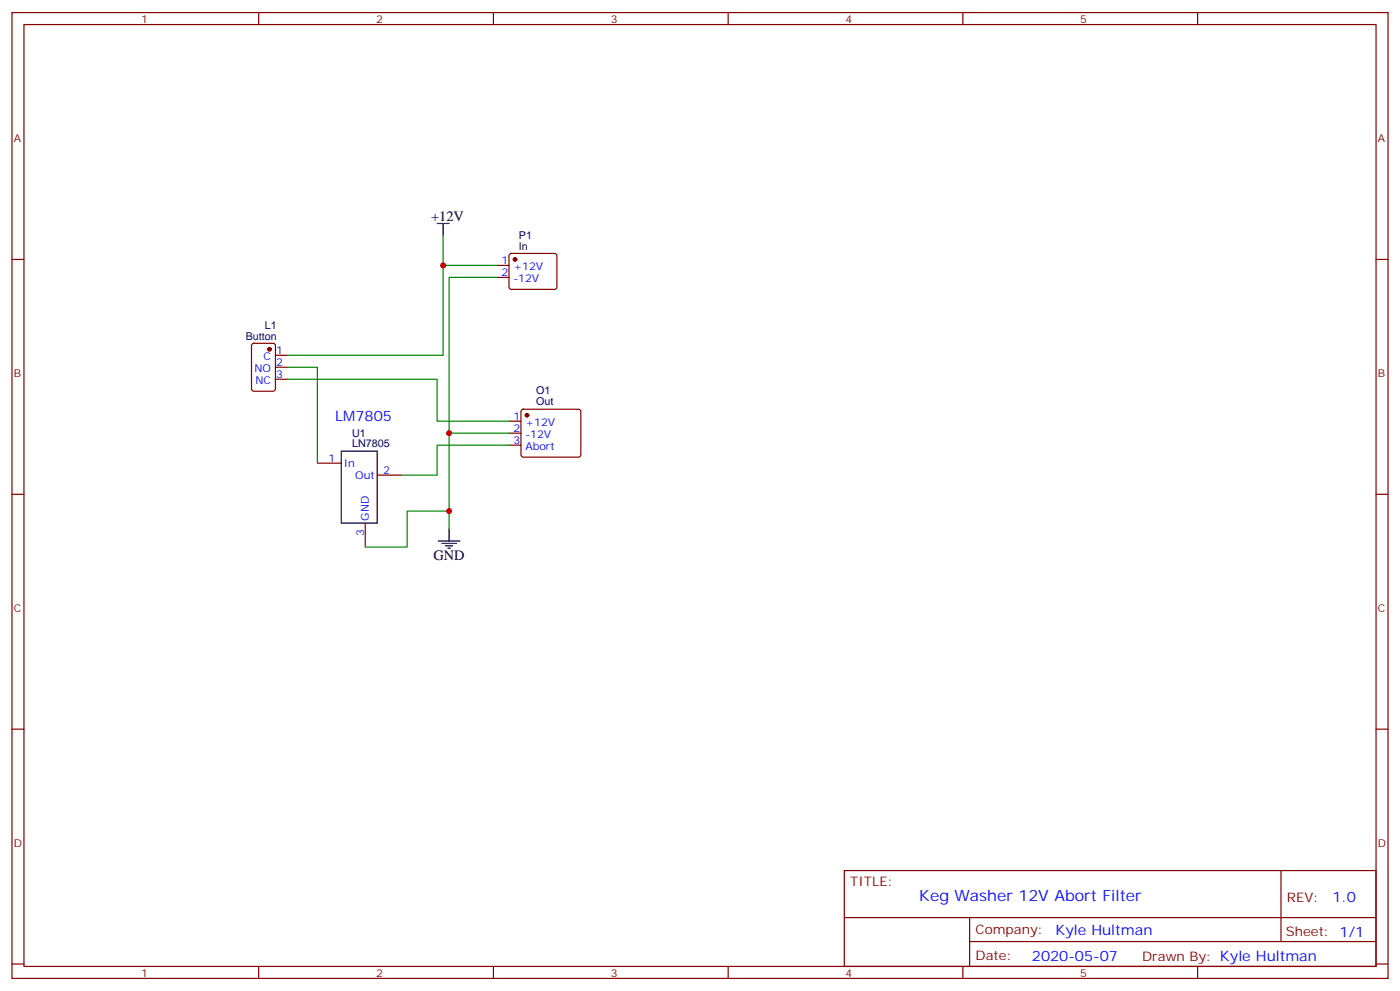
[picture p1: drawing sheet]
<svg xmlns="http://www.w3.org/2000/svg" width="412mm" height="292mm" viewBox="0 0 412 292" stroke-linecap="round" stroke-linejoin="round" font-family="sans-serif">
<g fill="none" stroke="#870000" stroke-width=".35">
<path d="M3.5 3.7h405.4v284.3h-405.4zM7.1 7.2h398.2v277.3h-398.2zM76.2 3.7v3.5M145.3 3.7v3.5M214.5 3.7v3.5M283.6 3.7v3.5M352.8 3.7v3.5M3.5 76.4h3.6M146.4 78.1h3.5M150.2 74.8l.4-.2h12.7l.5 .2 .2 .5v9.5l-.7 .4-12.9-.1-.5-.6v-9.2zM405.3 76.4h3.6M146.4 81.7h3.5"/>
<path d="M74.3 101.3l.5-.2h5.6l.7 .4v13l-.4 .6-5.9 .1-.7-.5v-12.9zM81.1 104.6h3.6M81.1 108.1h3.6M81.1 111.7h3.6M93.5 136.3h7M111.1 139.9h7.1M149.9 124h3.6M149.9 127.5h3.6M149.9 131.1h3.6M153.7 120.7l.5-.2h16.2l.5 .2 .2 .5v12.7l-.2 .5-.5 .2h-16.2l-.5-.2-.2-.5v-12.7zM3.5 145.5h3.6M107.6 154v7"/>
<path d="M405.3 145.5h3.6M3.5 214.7h3.6M405.3 214.7h3.6M248.7 256.3h156.6v28.2h-156.6zM377.3 256.3v20.9M248.7 270.1h156.5M285.6 277.2h119.6M285.6 270.1v14.2M3.5 283.8h3.6M76.2 284.5v3.5M145.3 284.5v3.5M214.5 284.5v3.5"/>
<path d="M283.6 284.5v3.5M352.8 284.5v3.5M405.3 283.8h3.6"/>
</g>
<g fill="#870000" stroke="#870000" stroke-width=".35">
<circle cx="79.4" cy="102.8" r=".53"/>
<circle cx="151.7" cy="76.4" r=".53"/>
<circle cx="155.2" cy="122.2" r=".53"/>
</g>
<path d="M128.8 65.8h3.5M130.5 65.8v3.5M100.5 132.8h10.6v21.2h-10.6zM129.1 159.3h6.4M130.2 160h4.2M132.3 155.8v3.5M131.2 160.7h2.1M131.9 161.4h.7" fill="none" stroke="#000" stroke-width=".35"/>
<path d="M130.5 69.3v8.8M146.4 78.1h-15.9v26.5h-45.8M146.4 81.7h-14.1v74.1M84.7 108.1h8.8v28.2M84.7 111.7h44.1v12.3h21.1M132.3 127.5h17.6M149.9 131.1h-21.1v8.8h-10.6M132.3 150.5h-12.4v10.5h-12.3" fill="none" stroke="#008700" stroke-width=".35"/>
<g fill="#c00">
<circle cx="130.5" cy="78.1" r=".88"/>
<circle cx="132.3" cy="150.5" r=".88"/>
<circle cx="132.3" cy="127.5" r=".88"/>
</g>
<text font-size="4.6" fill="#00f" x="270.8" y="265.3">Keg Washer 12V Abort Filter</text>
<g font-size="4.2">
<text x="127" y="65.1">+12V</text>
<text x="127.7" y="164.9">GND</text>
</g>
<g font-size="4.2" fill="#00f">
<text x="98.8" y="124">LM7805</text>
<text x="392.5" y="265.6">1.0</text>
<text x="310.9" y="275.1">Kyle Hultman</text>
<text x="304" y="282.9">2020-05-07</text>
</g>
<g font-size="3.9" fill="#800">
<text x="250.5" y="260.9">TITLE:</text>
<text x="379.1" y="265.6">REV:</text>
<text x="287.4" y="275.1">Company:</text>
<text x="378.7" y="275.7">Sheet: 1/1</text>
<text x="287.4" y="282.8">Date:</text>
<text x="336.4" y="282.8">Drawn By: Kyle Hultman</text>
</g>
<g font-size="3.2" fill="#800">
<text x="41.6" y="6.7">1</text>
<text x="110.8" y="6.7">2</text>
<text x="179.9" y="6.7">3</text>
<text x="249.1" y="6.7">4</text>
<text x="318.2" y="6.7">5</text>
<text x="4.1" y="41.8">A</text>
<text x="405.9" y="41.8">A</text>
<text x="4.1" y="110.9">B</text>
<text x="405.9" y="110.9">B</text>
<text x="4.1" y="180.1">C</text>
<text x="405.9" y="180.1">C</text>
<text x="4.1" y="249.2">D</text>
<text x="405.9" y="249.2">D</text>
<text x="41.6" y="287.5">1</text>
<text x="110.8" y="287.5">2</text>
<text x="179.9" y="287.5">3</text>
<text x="249.1" y="287.5">4</text>
<text x="318.2" y="287.5">5</text>
</g>
<g font-size="3.2" fill="#000080">
<text x="152.9" y="70.4">P1</text>
<text x="152.9" y="73.5">In</text>
<text x="72.4" y="100">Button</text>
<text x="78" y="96.8">L1</text>
<text x="158" y="119.3">Out</text>
<text x="158" y="116.1">O1</text>
<text x="103.7" y="131.7">LN7805</text>
<text x="103.7" y="128.6">U1</text>
</g>
<g font-size="3.2" fill="#00f">
<text x="147.7" y="77.8">1</text>
<text x="147.7" y="81.3">2</text>
<text x="151.2" y="79.6">+12V</text>
<text x="151.2" y="83.1">-12V</text>
<text x="77.6" y="106">C</text>
<text x="81.3" y="104.2">1</text>
<text x="81.3" y="107.8">2</text>
<text x="75" y="109.5">NO</text>
<text x="75.2" y="113.1">NC</text>
<text x="81.3" y="111.3">3</text>
<text x="151.3" y="123.6">1</text>
<text x="154.8" y="125.4">+12V</text>
<text x="151.3" y="127.2">2</text>
<text x="151.3" y="130.7">3</text>
<text x="154.8" y="128.9">-12V</text>
<text x="96.8" y="136">1</text>
<text x="101.2" y="137.4">In</text>
<text x="154.8" y="132.5">Abort</text>
<text x="104.7" y="140.9">Out</text>
<text x="112.9" y="139.5">2</text>
<text x="108.7" y="153.3" transform="rotate(-90 108.7 153.3)">GND</text>
<text x="107.2" y="157.8" transform="rotate(-90 107.2 157.8)">3</text>
</g>
</svg>
